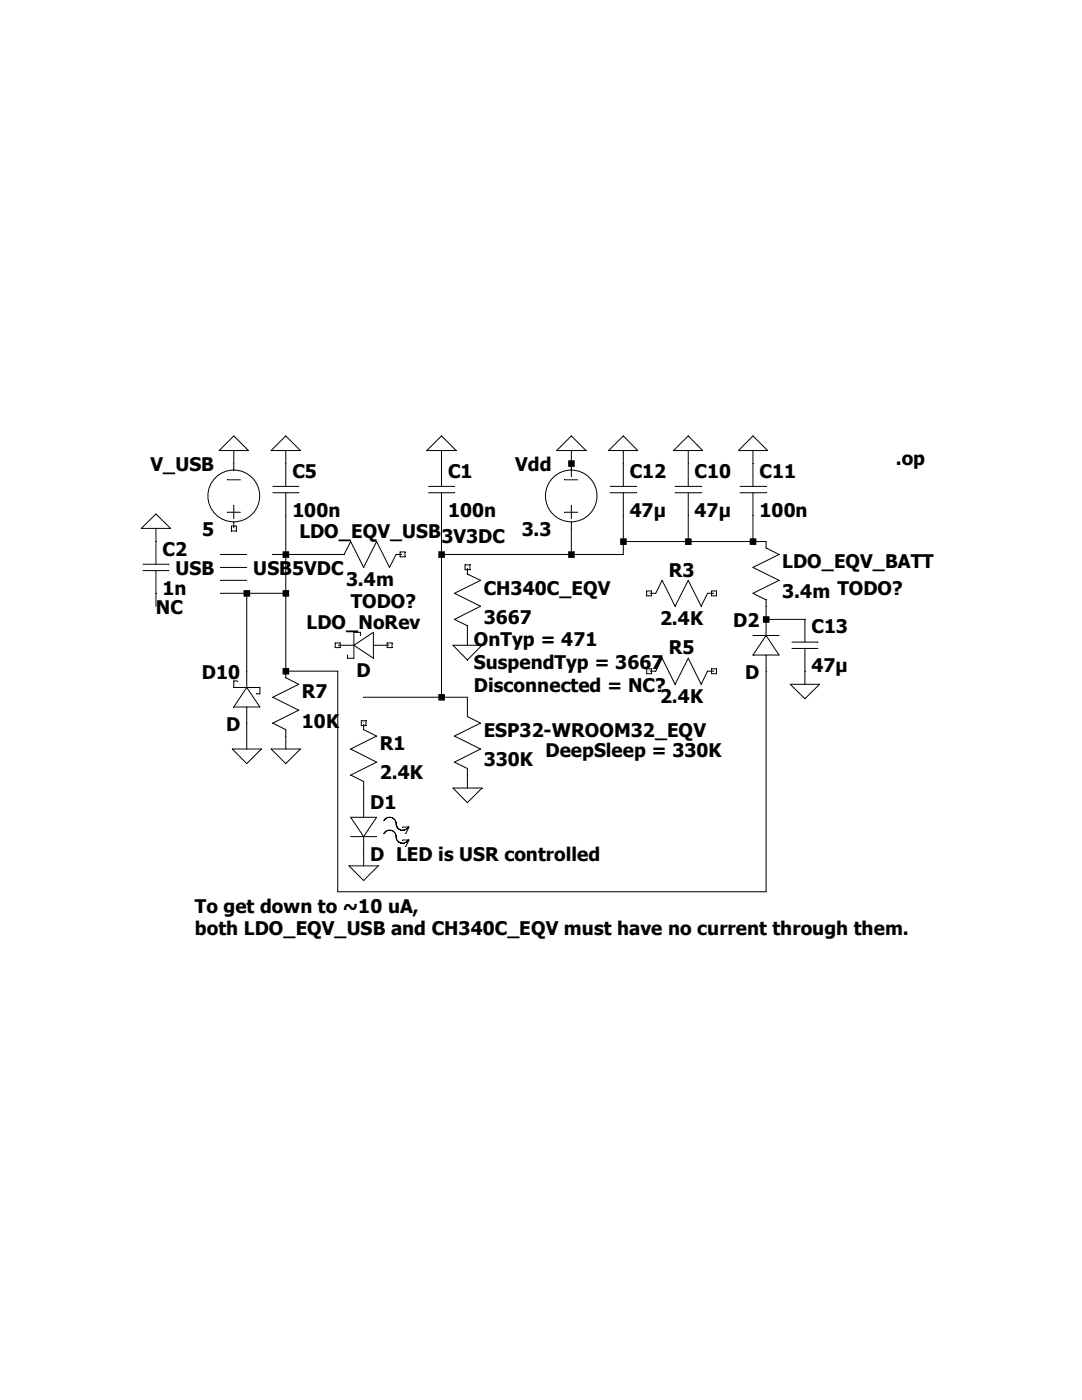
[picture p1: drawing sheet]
<svg xmlns="http://www.w3.org/2000/svg" width="216mm" height="279mm" viewBox="0 0 216 279" stroke-linecap="round" stroke-linejoin="round" font-family="sans-serif">
<g fill="none" stroke="#000" stroke-width=".2">
<path d="M54.4 97.1h5.2M54.4 98.3h5.2M57 92.5v4.6M57 98.3v4.6M85.5 97.1h5.2M85.5 98.3h5.2M88.1 92.5v4.6M88.1 98.3v4.6M28.5 112.6h5.2M28.5 113.9h5.2M31.1 108.1v4.5M31.1 113.9v4.5"/>
<path d="M67.4 110.7h1.3l1.3-2.6 2.6 5.1 2.5-5.1 2.6 5.1 1.3-2.5h1.3M79.8 110.2h1v.9h-1zM57 133.9v1.4l2.6 1.3-5.2 2.5 5.2 2.6-5.2 2.6 2.6 1.3v1.3"/>
</g>
<path d="M129.5 118.4h1.4l1.2-2.6 2.6 5.2 2.6-5.2 2.6 5.2 1.3-2.6h1.3M142 117.9h1v1h-1z" fill="none" stroke="#000" stroke-width=".2"/>
<path d="M129 117.9h1v1h-1z" fill="none" stroke="#000" stroke-width=".2"/>
<path d="M129.5 133.9h1.4l1.2-2.5 2.6 5.2 2.6-5.2 2.6 5.2 1.3-2.7h1.3M142 133.5h1v1h-1z" fill="none" stroke="#000" stroke-width=".2"/>
<path d="M129 133.5h1v1h-1z" fill="none" stroke="#000" stroke-width=".2"/>
<path d="M92.8 112.7h1v1h-1zM93.3 113.2v1.4l2.6 1.2-5.2 2.6 5.2 2.6-5.2 2.6 2.6 1.3v1.3" fill="none" stroke="#000" stroke-width=".2"/>
<g fill="none" stroke="#000" stroke-width=".2">
<path d="M112.7 95.8h2.6M114 92.5v1.3M112.7 102.2h2.6M114 100.9v2.6M114 104.2v1.3M72.1 143.8h.9v1h-.9zM72.6 144.3v1.3l2.5 1.3-5.1 2.6 5.1 2.6-5.1 2.6 2.6 1.3v1.3M93.3 141.7v1.3l2.6 1.3-5.2 2.6 5.2 2.6-5.2 2.6 2.6 1.3v1.3"/>
<circle cx="114" cy="99" r="5.2"/>
</g>
<g fill="none" stroke="#000" stroke-width=".2">
<path d="M45.4 95.8h2.6M46.7 92.5v1.3M121.8 97.1h5.2M121.8 98.3h5.2M124.4 92.5v4.6M124.4 98.3v4.6M134.7 97.1h5.2M134.7 98.3h5.2M137.3 92.5v4.6M137.3 98.3v4.6M147.7 97.1h5.2M147.7 98.3h5.2"/>
<path d="M150.2 92.5v4.6M150.2 98.3v4.6M45.4 102.2h2.6M46.2 105h1v1h-1zM46.7 100.9v2.6M46.7 104.2v1.3M152.9 108.1v1.2l2.5 1.4-5.2 2.5 5.2 2.6-5.2 2.6 2.7 1.3v1.3M150.2 126.8h5.2M152.9 123.6v3.2M152.9 130.7v3.2M152.9 126.8l2.5 3.9h-5.2zM158 128.1h5.2"/>
<path d="M158 129.4h5.2M160.6 123.6v4.5M160.6 129.4v4.5M72.6 159.9v3.2M70 167h5.1M70 163.1h5.1l-2.5 3.9zM72.6 167v3.2M76.6 163.8l.3-.4 .4-.2a1.38 1.38 0 0 1 1.7 .8 1.38 1.38 0 0 0 1.1 1.7l1-.2 .4-.5M76.6 166.4l.2-.4 .5-.3a1.36 1.36 0 0 1 1.6 .8l.3 1.1 .6 .5 .8 .1 .6-.3 .3-.3M80.3 165.1h1.3l-.6 1.2M80.3 167.6h1.3l-.6 1.3"/>
<circle cx="46.7" cy="99" r="5.2"/>
</g>
<path d="M67.4 128.8h3.2M70.6 128.8l3.9-2.6v5.2zM71.9 126.8v-.6h-1.3v5.2h-1.3v-.7M74.5 128.8h3.2M77.3 128.3h.9v.9h-.9z" fill="none" stroke="#000" stroke-width=".2"/>
<path d="M66.9 128.3h1v.9h-1z" fill="none" stroke="#000" stroke-width=".2"/>
<g fill="none" stroke="#000" stroke-width=".2">
<path d="M46.7 89.9v2.6M46.7 87l2.9 2.9h-5.9zM57 87l2.9 2.9h-5.8zM57 89.9v2.6M88.1 87l2.9 2.9h-5.8zM88.1 89.9v2.6M114 87l2.9 2.9h-5.8zM114 89.9v5.2M124.4 87l2.9 2.9h-5.8zM124.4 89.9v2.6M137.3 87l2.9 2.9h-5.8zM137.3 89.9v2.6"/>
<path d="M150.2 87l3 2.9h-5.8zM150.2 89.9v2.6M28.2 105.5l2.9-2.9 2.9 2.9zM31.1 105.5v2.6M31.1 118.4v2.6M44.1 110.7h5.1M44.1 113.2h5.1M44.1 115.8h5.1M44.1 118.4h12.9M49.2 118.4v18.8M54.4 110.7h13M57 102.9v31h10.4v44.1h85.5v-44.1"/>
<path d="M88.1 102.9v36.2M114 105.5v5.2M124.4 102.9v7.8h-36.3M124.4 108.1h28.5M137.3 102.9v5.2M150.2 102.9v5.2M47.3 135.9h-.6v1.3h5.2v1.3h-.7M49.2 137.2l2.7 3.9h-5.2zM72.6 139.1h20.7v2.6M90.4 128.8h5.8l-2.9 2.9zM93.3 126.2v2.6M152.9 121v2.6h7.7"/>
<path d="M157.7 136.6h5.8l-2.9 2.8zM160.6 133.9v2.7M46.4 149.5h5.8l-3 2.9zM49.2 141.1v8.4M54.1 149.5h5.8l-2.9 2.9zM57 146.9v2.6M72.6 157.3v2.6M90.4 157.3h5.8l-2.9 2.9zM93.3 154.7v2.6M69.6 172.8h5.9l-2.9 2.9zM72.6 170.2v2.6"/>
</g>
<path d="M48.6 117.8h1.3v1.3h-1.3zM56.4 110h1.3v1.3h-1.3zM56.4 117.8h1.3v1.3h-1.3zM56.4 133.3h1.3v1.3h-1.3zM87.5 110h1.3v1.3h-1.3zM87.5 138.5h1.3v1.3h-1.3zM113.4 91.9h1.3v1.3h-1.3zM113.4 110h1.3v1.3h-1.3zM123.7 107.4h1.4v1.4h-1.4zM136.7 107.4h1.3v1.4h-1.3zM149.6 107.4h1.3v1.4h-1.3zM152.2 123h1.3v1.3h-1.3z" fill-rule="evenodd" fill="#000"/>
<g font-size="3.7">
<text x="30.1" y="94">V_USB</text>
<text x="58.3" y="95.3">C5</text>
<text x="89.4" y="95.3">C1</text>
<text x="102.8" y="94">Vdd</text>
<text x="125.6" y="95.3">C12</text>
<text x="138.6" y="95.3">C10</text>
<text x="151.6" y="95.3">C11</text>
<text x="178.7" y="92.8">.op</text>
<text x="40.3" y="107">5</text>
<text x="58.3" y="103.1">100n</text>
<text x="59.7" y="107.3">LDO_EQV_USB</text>
<text x="89.4" y="103.1">100n</text>
<text x="104.1" y="107">3.3</text>
<text x="125.6" y="103.1">47µ</text>
<text x="138.6" y="103.1">47µ</text>
<text x="151.6" y="103.1">100n</text>
<text x="32.4" y="110.9">C2</text>
<text x="88.1" y="108.3">3V3DC</text>
<text x="156.1" y="113.5">LDO_EQV_BATT</text>
<text x="32.4" y="118.7">1n</text>
<text x="35" y="114.8">USB</text>
<text x="50.5" y="114.8">USB5VDC</text>
<text x="69" y="117">3.4m</text>
<text x="96.5" y="118.7">CH340C_EQV</text>
<text x="133.4" y="115.1">R3</text>
<text x="156.1" y="119.3">3.4m TODO?</text>
<text x="31.1" y="122.5">NC</text>
<text x="61.2" y="125.4">LDO_NoRev</text>
<text x="70" y="121.2">TODO?</text>
<text x="96.5" y="124.5">3667</text>
<text x="131.7" y="124.8">2.4K</text>
<text x="146.3" y="125.1">D2</text>
<text x="94.6" y="129">OnTyp = 471</text>
<text x="133.4" y="130.6">R5</text>
<text x="161.9" y="126.4">C13</text>
<text x="40.3" y="135.5">D10</text>
<text x="71.1" y="135.1">D</text>
<text x="94.6" y="133.5">SuspendTyp = 3667</text>
<text x="148.7" y="135.5">D</text>
<text x="161.9" y="134.2">47µ</text>
<text x="60.2" y="139.4">R7</text>
<text x="94.6" y="138.1">Disconnected = NC?</text>
<text x="131.7" y="140.3">2.4K</text>
<text x="45.1" y="145.8">D</text>
<text x="60.2" y="145.2">10K</text>
<text x="75.8" y="149.7">R1</text>
<text x="96.5" y="147.2">ESP32-WROOM32_EQV</text>
<text x="75.8" y="155.5">2.4K</text>
<text x="96.5" y="153">330K</text>
<text x="108.8" y="151">DeepSleep = 330K</text>
<text x="73.9" y="161.4">D1</text>
<text x="73.9" y="171.7">D LED is USR controlled</text>
<text x="38.9" y="182.1">To get down to ~10 uA,</text>
<text x="38.9" y="186.6">both LDO_EQV_USB and CH340C_EQV must have no current through them.</text>
</g>
</svg>
